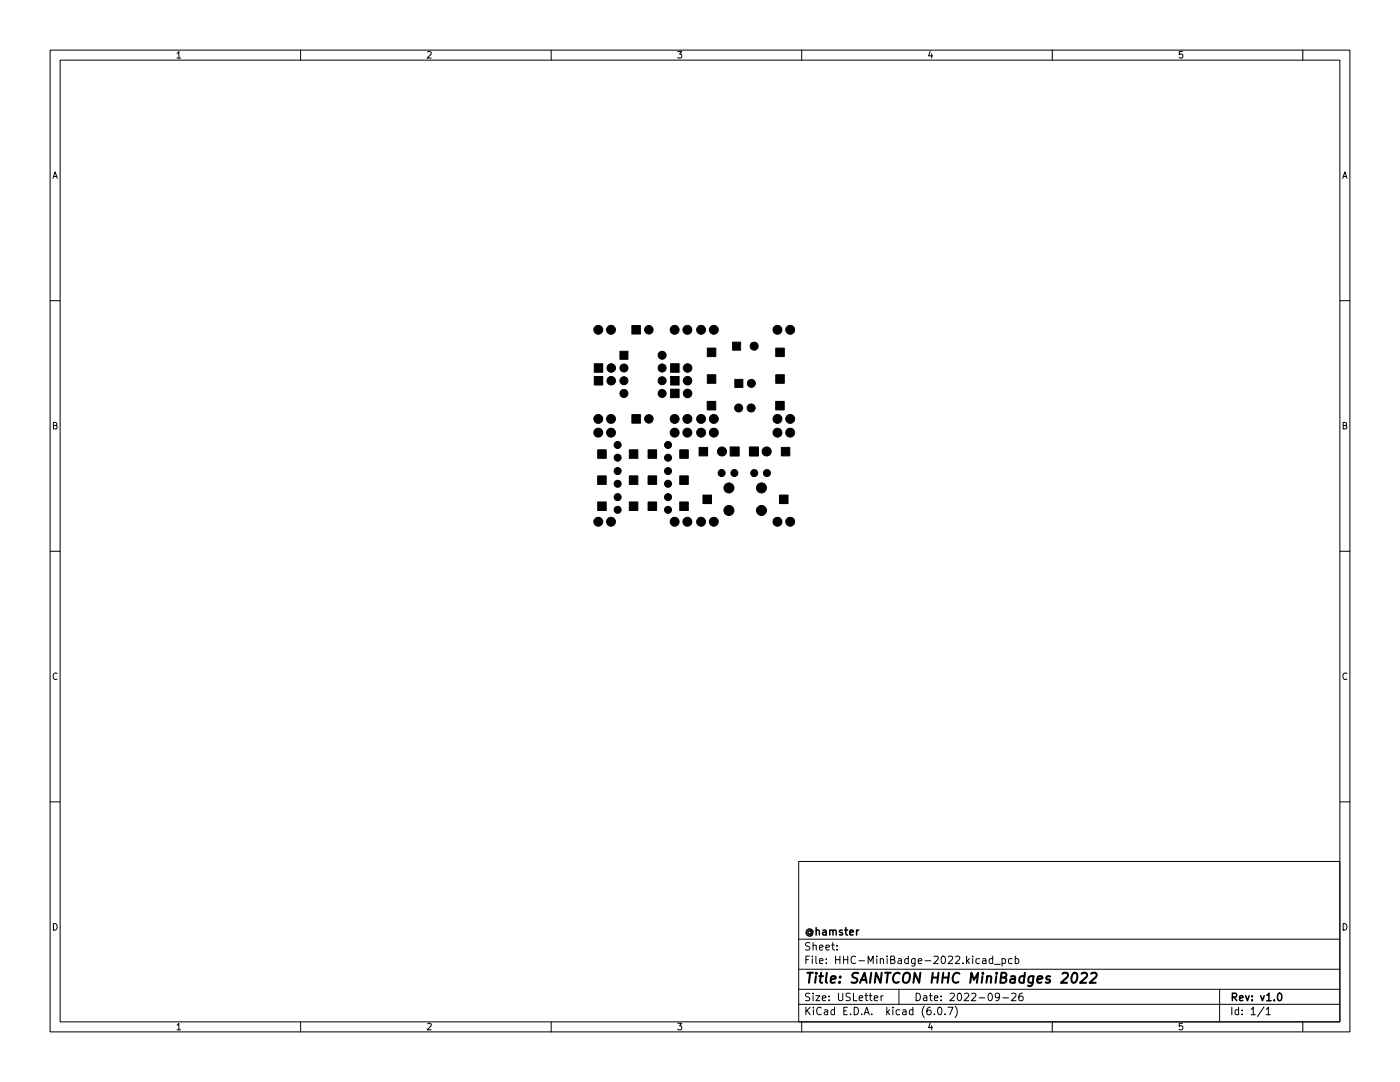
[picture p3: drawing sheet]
<svg xmlns="http://www.w3.org/2000/svg" width="279mm" height="216mm" viewBox="0 0 279 216" stroke-linecap="round" stroke-linejoin="round" font-family="sans-serif">
<g fill="none" stroke="#000" stroke-width=".2">
<path d="M10 10h259.4v195.9h-259.4zM12 12h255.4v191.9h-255.4zM60 10v2M110 10v2M160 10v2M210 10v2M260 10v2M10 60h2M267.4 60h2M10 110h2M267.4 110h2M10 160h2"/>
<path d="M267.4 160h2M159.4 171.9h108v32h-108zM159.4 197.4h108M159.4 193.4h108M159.4 187.4h108M167 189.4v.2M167 188.7v.1M174.5 199.2l.7-.2-.1-.3h-.4l-.2 .2v.7h.6M175.8 198.7v1M176.3 198.7l-.5 .3M179.4 197.4v3M196.1 191.4h.6l.1 .9"/>
<path d="M196.8 191.6l-.5 .1-.3 .2 .3 .4 .5-.1M198.1 191.4l-.4-.1-.3 .3 .1 .6h.6M198.1 190.8v1.5M198.5 192.4h1.1M199.5 198.8l-.3 .3-.4-.1-.2-.2 .2-.6h.4l.2 .1a.99 .99 0 0 1-.4 1.4h-.2M200 191.4l.4-.1 .3 .3-.2 .6h-.5M200 191.3v1.5M200.1 199.1h1.2M201.9 198.3l.6-.1 .3 .4-1 1.1h1M202 191.4l-.5-.1-.2 .3 .1 .6h.6M202.6 191.4l.4-.1 .3 .3-.1 .6h-.6M202.6 190.8v1.5"/>
<path d="M204 198.2h-.4a1.01 1.01 0 0 0 0 1.5l.5-.2 .1-.5-.3-.3h-.3l-.3 .3M243.4 197.4v6.5M60 203.9v2M110 203.9v2M159.4 200.4h108M160 203.9v2M186.5 202.3v.2M187.3 201h.2a.8 .8 0 0 1 .5 .7 .8 .8 0 0 1-.5 .8 1 1 0 0 1-.2-1.5zM188.6 202.3v.2M189.2 201h1l-.7 1.5M190.6 200.8a1.72 1.72 0 0 1 0 2.2M210 203.9v2"/>
<path d="M252.3 200.9l-1.3 1.9M252.7 201.4l.4-.4v1.5M252.7 202.5h.8M260 203.9v2"/>
</g>
<path d="M255.2 198.2h.1a.8 .8 0 0 1 .5 .7 .8 .8 0 0 1-.5 .8 1 1 0 0 1-.1-1.5z" fill="none" stroke="#000" stroke-width=".3"/>
<path d="M214.1 194.3l.1-.1a.44 .44 0 0 1 .8 .3 1.15 1.15 0 0 1-.8 1.6l-.2-.1a1.54 1.54 0 0 1 .1-1.7zM215.9 194.3l.3-.2h.4l.3 .2v.4l-.1 .3-1.3 1.1h1.3M217.8 194.3l.3-.2h.4l.3 .2 .1 .4-.2 .3-1.3 1.1h1.3" fill="none" stroke="#000" stroke-width=".4"/>
<g fill="#000" stroke="#000" stroke-width=".2">
<path d="M118.6 75.1h1.7v1.7h-1.7zM118.6 72.6h1.7v1.7h-1.7zM123.7 70.1h1.6v1.6h-1.6zM126.1 65h1.7v1.7h-1.7zM133.8 75.1h1.7v1.7h-1.7zM133.8 72.6h1.7v1.7h-1.7zM133.8 77.7h1.7v1.7h-1.7zM141.2 74.8h1.7v1.7h-1.7zM141.2 69.5h1.7v1.7h-1.7zM146.2 68.3h1.6v1.6h-1.6zM146.7 75.7h1.6v1.6h-1.6zM154.8 74.8h1.7v1.7h-1.7z"/>
<path d="M154.8 69.5h1.7v1.7h-1.7zM119.3 95h1.7v1.7h-1.7zM119.3 89.8h1.7v1.7h-1.7zM125.6 95h1.7v1.7h-1.7zM125.6 89.8h1.7v1.7h-1.7zM126.1 82.7h1.7v1.7h-1.7zM129.3 89.8h1.7v1.7h-1.7zM129.3 95h1.7v1.7h-1.7zM135.7 89.8h1.7v1.7h-1.7zM135.7 95h1.7v1.7h-1.7zM139.5 89.3h1.7v1.7h-1.7zM141.1 80.1h1.7v1.7h-1.7z"/>
<path d="M145.7 89.2h1.8v1.8h-1.8zM149.6 89.2h1.8v1.8h-1.8zM154.8 80.1h1.7v1.7h-1.7zM155.9 89.3h1.7v1.7h-1.7zM119.3 100.2h1.7v1.7h-1.7zM125.6 100.2h1.7v1.7h-1.7zM129.3 100.2h1.7v1.7h-1.7zM135.7 100.2h1.7v1.7h-1.7zM140.3 98.8h1.7v1.7h-1.7zM155.6 98.8h1.7v1.7h-1.7z"/>
<circle cx="119.4" cy="65.8" r=".89"/>
<circle cx="121.9" cy="65.8" r=".89"/>
<circle cx="122" cy="76" r=".85"/>
<circle cx="122" cy="73.4" r=".85"/>
<circle cx="124.5" cy="73.4" r=".8"/>
<circle cx="124.5" cy="76" r=".8"/>
<circle cx="124.5" cy="78.5" r=".8"/>
<circle cx="129.5" cy="65.8" r=".85"/>
<circle cx="132.1" cy="78.5" r=".8"/>
<circle cx="132.1" cy="76" r=".8"/>
<circle cx="132.1" cy="70.9" r=".8"/>
<circle cx="132.1" cy="73.4" r=".8"/>
<circle cx="134.6" cy="65.8" r=".89"/>
<circle cx="137.2" cy="65.8" r=".89"/>
<circle cx="137.2" cy="73.4" r=".85"/>
<circle cx="137.2" cy="78.5" r=".85"/>
<circle cx="137.2" cy="76" r=".85"/>
<circle cx="139.9" cy="65.8" r=".89"/>
<circle cx="142.5" cy="65.8" r=".89"/>
<circle cx="150" cy="76.5" r=".8"/>
<circle cx="150.5" cy="69.1" r=".8"/>
<circle cx="155.2" cy="65.8" r=".89"/>
<circle cx="157.7" cy="65.8" r=".89"/>
<circle cx="119.4" cy="86.3" r=".89"/>
<circle cx="119.4" cy="83.6" r=".89"/>
<circle cx="121.9" cy="86.3" r=".89"/>
<circle cx="121.9" cy="83.6" r=".89"/>
<circle cx="123.3" cy="99.2" r=".7"/>
<circle cx="123.3" cy="96.5" r=".7"/>
<circle cx="123.3" cy="94" r=".7"/>
<circle cx="123.3" cy="88.8" r=".7"/>
<circle cx="123.3" cy="91.3" r=".7"/>
<circle cx="129.5" cy="83.6" r=".85"/>
<circle cx="133.3" cy="99.2" r=".7"/>
<circle cx="133.3" cy="94" r=".7"/>
<circle cx="133.3" cy="96.5" r=".7"/>
<circle cx="133.3" cy="88.8" r=".7"/>
<circle cx="133.3" cy="91.3" r=".7"/>
<circle cx="134.6" cy="86.3" r=".89"/>
<circle cx="134.6" cy="83.6" r=".89"/>
<circle cx="137.2" cy="86.3" r=".89"/>
<circle cx="137.2" cy="83.6" r=".89"/>
<circle cx="139.9" cy="86.3" r=".89"/>
<circle cx="139.9" cy="83.6" r=".89"/>
<circle cx="142.5" cy="86.3" r=".89"/>
<circle cx="142.5" cy="83.6" r=".89"/>
<circle cx="144" cy="94.4" r=".7"/>
<circle cx="144.1" cy="90.1" r=".9"/>
<circle cx="145.5" cy="97.4" r="1"/>
<circle cx="146.6" cy="94.4" r=".7"/>
<circle cx="147.4" cy="81.4" r=".8"/>
<circle cx="149.9" cy="81.4" r=".8"/>
<circle cx="150.5" cy="94.4" r=".7"/>
<circle cx="152" cy="97.4" r="1"/>
<circle cx="153" cy="90.1" r=".9"/>
<circle cx="153.1" cy="94.4" r=".7"/>
<circle cx="155.2" cy="86.3" r=".89"/>
<circle cx="155.2" cy="83.6" r=".89"/>
<circle cx="157.7" cy="86.3" r=".89"/>
<circle cx="157.7" cy="83.6" r=".89"/>
<circle cx="119.4" cy="104.1" r=".89"/>
<circle cx="121.9" cy="104.1" r=".89"/>
<circle cx="123.3" cy="101.7" r=".7"/>
<circle cx="133.3" cy="101.7" r=".7"/>
<circle cx="134.6" cy="104.1" r=".89"/>
<circle cx="137.2" cy="104.1" r=".89"/>
<circle cx="139.9" cy="104.1" r=".89"/>
<circle cx="142.5" cy="104.1" r=".89"/>
<circle cx="145.5" cy="101.9" r="1"/>
<circle cx="152" cy="101.9" r="1"/>
<circle cx="155.2" cy="104.1" r=".89"/>
<circle cx="157.7" cy="104.1" r=".89"/>
</g>
<text font-size="2.8" x="160.4" y="196.2">Title: SAINTCON HHC MiniBadges 2022</text>
<g font-size="2.1">
<text x="160.4" y="189.7">Sheet:</text>
<text x="160.4" y="186.7">@hamster</text>
<text x="160.4" y="192.4">File: HHC-MiniBadge-2022.kicad_pcb</text>
<text x="160.4" y="202.5">KiCad E.D.A. kicad (6.0.7)</text>
<text x="160.4" y="199.7">Size: USLetter</text>
<text x="182.4" y="199.7">Date: 2022-09-26</text>
<text x="245.4" y="199.7">Rev: v1.0</text>
<text x="245.4" y="202.5">Id: 1/1</text>
</g>
<g font-size="1.8">
<text x="35" y="11.6">1</text>
<text x="85" y="11.6">2</text>
<text x="135" y="11.6">3</text>
<text x="185" y="11.6">4</text>
<text x="235" y="11.6">5</text>
<text x="10.3" y="35.6">A</text>
<text x="267.7" y="35.6">A</text>
<text x="10.3" y="85.7">B</text>
<text x="267.7" y="85.7">B</text>
<text x="10.3" y="135.6">C</text>
<text x="267.7" y="135.6">C</text>
<text x="10.3" y="185.7">D</text>
<text x="267.7" y="185.7">D</text>
<text x="35" y="205.6">1</text>
<text x="85" y="205.6">2</text>
<text x="135" y="205.6">3</text>
<text x="185" y="205.6">4</text>
<text x="235" y="205.6">5</text>
</g>
</svg>
